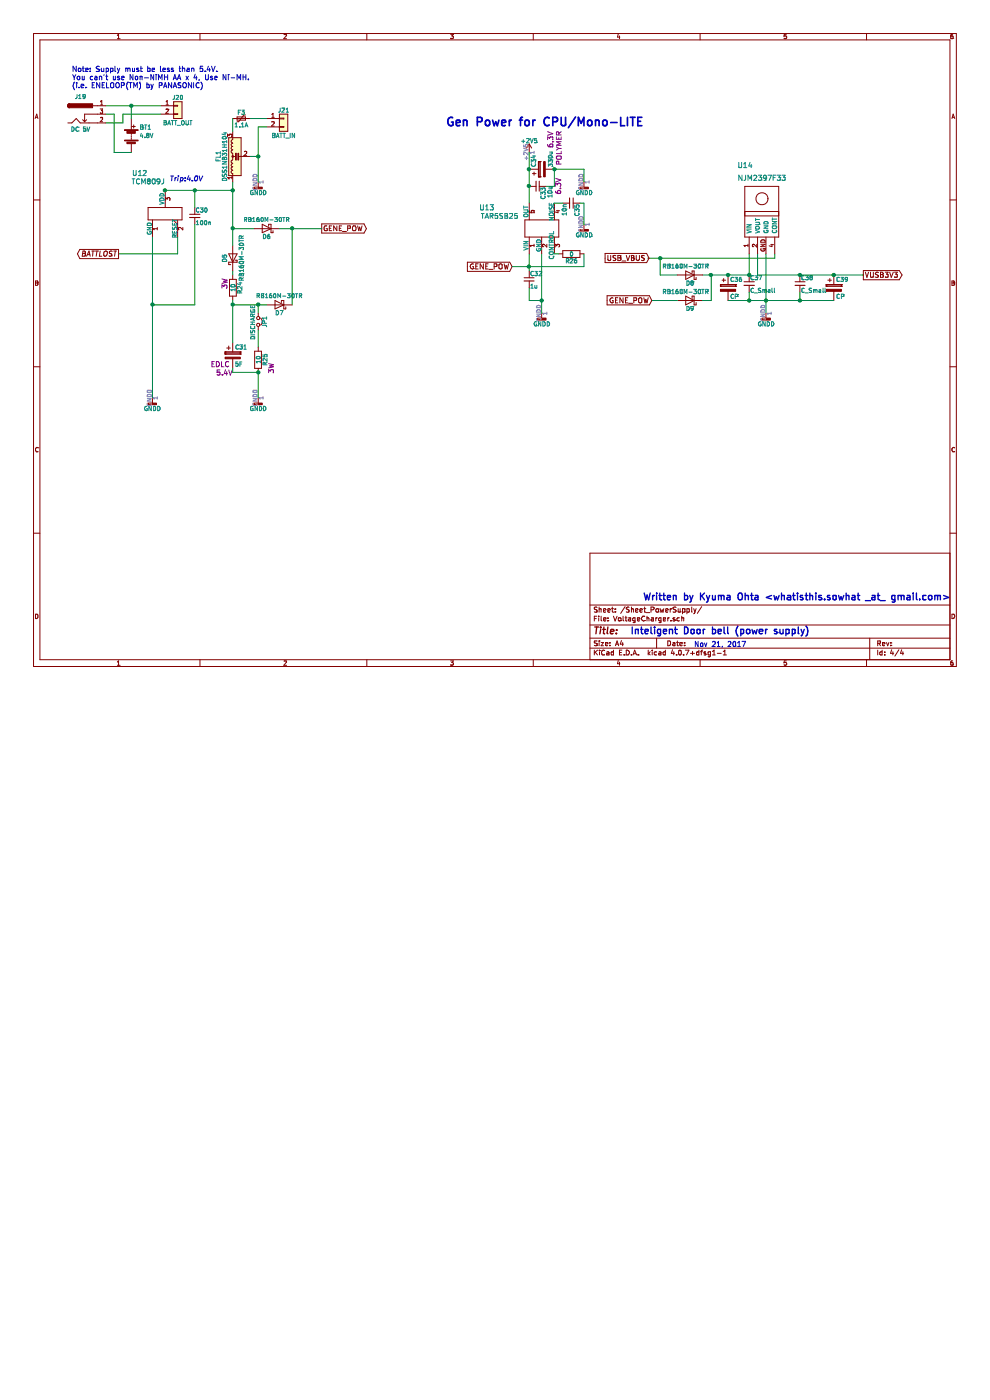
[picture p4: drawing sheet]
EESchema Schematic File Version 2
LIBS:power
LIBS:device
LIBS:switches
LIBS:relays
LIBS:motors
LIBS:transistors
LIBS:conn
LIBS:linear
LIBS:regul
LIBS:74xx
LIBS:cmos4000
LIBS:adc-dac
LIBS:memory
LIBS:xilinx
LIBS:microcontrollers
LIBS:dsp
LIBS:microchip
LIBS:analog_switches
LIBS:motorola
LIBS:texas
LIBS:intel
LIBS:audio
LIBS:interface
LIBS:digital-audio
LIBS:philips
LIBS:display
LIBS:cypress
LIBS:siliconi
LIBS:opto
LIBS:atmel
LIBS:contrib
LIBS:valves
LIBS:PIC32
LIBS:Doorbell_Pic32-cache
EELAYER 25 0
EELAYER END
$Descr A4 11693 8268
encoding utf-8
Sheet 4 4
Title ""
Date ""
Rev ""
Comp ""
Comment1 ""
Comment2 ""
Comment3 ""
Comment4 ""
$EndDescr
$Comp
L TAR5SB25 U13
U 1 1
P 6200 2600
F 0 "U13" H 5750 2750 60  0000 C CNN
F 1 "TAR5SB25" H 5900 2650 60  0000 C CNN
F 2 "TO_SOT_Packages_SMD:SOT-23-5_HandSoldering" H 5900 2650 60  0001 C CNN
F 3 "" H 5900 2650 60  0001 C CNN
	1    6200 2600
	1    0    0    -1  
$EndComp
$Comp
L CP C34
U 1 1
P 6400 2000
F 0 "C34" H 6425 2100 50  0000 L CNN
F 1 "330u" H 6425 1900 50  0000 L CNN
F 2 "Capacitors_THT:CP_Radial_D6.3mm_P2.50mm" H 6438 1850 50  0001 C CNN
F 3 "" H 6400 2000 50  0001 C CNN
F 4 "POLYMER" H 6650 1800 60  0000 C CNN "TYPE"
F 5 "6.3V" H 6750 1900 60  0000 C CNN "Voltage"
F 6 "APSK6R3ELL331ME08S" H 6400 2000 60  0001 C CNN "Model"
	1    6400 2000
	0    -1   -1   0   
$EndComp
$Comp
L C_Small C35
U 1 1
P 6750 2400
F 0 "C35" H 6760 2470 50  0000 L CNN
F 1 "10n" H 6760 2320 50  0000 L CNN
F 2 "Capacitors_SMD:C_0805_HandSoldering" H 6750 2400 50  0001 C CNN
F 3 "" H 6750 2400 50  0001 C CNN
	1    6750 2400
	0    1    1    0   
$EndComp
$Comp
L C_Small C32
U 1 1
P 6250 3300
F 0 "C32" H 6260 3370 50  0000 L CNN
F 1 "1u" H 6260 3220 50  0000 L CNN
F 2 "" H 6250 3300 50  0001 C CNN
F 3 "" H 6250 3300 50  0001 C CNN
	1    6250 3300
	1    0    0    -1  
$EndComp
$Comp
L GNDD #PWR043
U 1 1
P 6400 3700
F 0 "#PWR043" H 6400 3450 50  0001 C CNN
F 1 "GNDD" H 6400 3575 50  0000 C CNN
F 2 "" H 6400 3700 50  0001 C CNN
F 3 "" H 6400 3700 50  0001 C CNN
	1    6400 3700
	1    0    0    -1  
$EndComp
$Comp
L GNDD #PWR044
U 1 1
P 6900 2650
F 0 "#PWR044" H 6900 2400 50  0001 C CNN
F 1 "GNDD" H 6900 2525 50  0000 C CNN
F 2 "" H 6900 2650 50  0001 C CNN
F 3 "" H 6900 2650 50  0001 C CNN
	1    6900 2650
	1    0    0    -1  
$EndComp
$Comp
L +2V5 #PWR045
U 1 1
P 6250 1800
F 0 "#PWR045" H 6250 1650 50  0001 C CNN
F 1 "+2V5" H 6250 1940 50  0000 C CNN
F 2 "" H 6250 1800 50  0001 C CNN
F 3 "" H 6250 1800 50  0001 C CNN
	1    6250 1800
	1    0    0    -1  
$EndComp
$Comp
L GNDD #PWR046
U 1 1
P 6900 2150
F 0 "#PWR046" H 6900 1900 50  0001 C CNN
F 1 "GNDD" H 6900 2025 50  0000 C CNN
F 2 "" H 6900 2150 50  0001 C CNN
F 3 "" H 6900 2150 50  0001 C CNN
	1    6900 2150
	1    0    0    -1  
$EndComp
$Comp
L R R26
U 1 1
P 6750 3000
F 0 "R26" V 6830 3000 50  0000 C CNN
F 1 "0" V 6750 3000 50  0000 C CNN
F 2 "Resistors_SMD:R_0805_HandSoldering" V 6680 3000 50  0001 C CNN
F 3 "" H 6750 3000 50  0001 C CNN
	1    6750 3000
	0    1    1    0   
$EndComp
Text GLabel 6050 3150 0    60   Input ~ 0
GENE_POW
$Comp
L C_Small C33
U 1 1
P 6350 2200
F 0 "C33" H 6360 2270 50  0000 L CNN
F 1 "10u" H 6350 2350 50  0000 L CNN
F 2 "Capacitors_SMD:C_0805_HandSoldering" H 6350 2200 50  0001 C CNN
F 3 "" H 6350 2200 50  0001 C CNN
F 4 "6.3V" H 6350 2450 60  0000 C CNN "Voltage"
	1    6350 2200
	0    1    1    0   
$EndComp
Text Notes 7600 1500 2    98   ~ 20
Gen Power for CPU/Mono-LITE
$Comp
L CP C31
U 1 1
P 2750 4200
F 0 "C31" H 2775 4300 50  0000 L CNN
F 1 "5F" H 2775 4100 50  0000 L CNN
F 2 "" H 2788 4050 50  0001 C CNN
F 3 "" H 2750 4200 50  0001 C CNN
F 4 "EDLC" H 2600 4100 60  0000 C CNN "TYPE"
F 5 "5.4V" H 2650 4000 60  0000 C CNN "Voltage"
	1    2750 4200
	1    0    0    -1  
$EndComp
$Comp
L D_Schottky D7
U 1 1
P 3300 3600
F 0 "D7" H 3300 3700 50  0000 C CNN
F 1 "RB160M-30TR" H 3300 3500 50  0000 C CNN
F 2 "" H 3300 3600 50  0001 C CNN
F 3 "" H 3300 3600 50  0001 C CNN
	1    3300 3600
	-1   0    0    1   
$EndComp
$Comp
L D_Schottky D5
U 1 1
P 2750 3050
F 0 "D5" H 2750 3150 50  0000 C CNN
F 1 "RB160M-30TR" H 2750 2950 50  0000 C CNN
F 2 "" H 2750 3050 50  0001 C CNN
F 3 "" H 2750 3050 50  0001 C CNN
	1    2750 3050
	0    -1   -1   0   
$EndComp
$Comp
L D_Schottky D6
U 1 1
P 3150 2700
F 0 "D6" H 3150 2800 50  0000 C CNN
F 1 "RB160M-30TR" H 3150 2600 50  0000 C CNN
F 2 "" H 3150 2700 50  0001 C CNN
F 3 "" H 3150 2700 50  0001 C CNN
	1    3150 2700
	-1   0    0    1   
$EndComp
$Comp
L R R24
U 1 1
P 2750 3400
F 0 "R24" V 2830 3400 50  0000 C CNN
F 1 "10" V 2750 3400 50  0000 C CNN
F 2 "Resistors_THT:R_Axial_DIN0516_L15.5mm_D5.0mm_P25.40mm_Horizontal" V 2680 3400 50  0001 C CNN
F 3 "" H 2750 3400 50  0001 C CNN
F 4 "3W" V 2650 3450 60  0000 C CNN "Power"
	1    2750 3400
	1    0    0    -1  
$EndComp
$Comp
L R R25
U 1 1
P 3050 4250
F 0 "R25" V 3130 4250 50  0000 C CNN
F 1 "10" V 3050 4250 50  0000 C CNN
F 2 "Resistors_THT:R_Axial_DIN0516_L15.5mm_D5.0mm_P25.40mm_Horizontal" V 2980 4250 50  0001 C CNN
F 3 "" H 3050 4250 50  0001 C CNN
F 4 "3W" V 3200 4150 60  0000 C CNN "Power"
	1    3050 4250
	1    0    0    -1  
$EndComp
$Comp
L Jumper_NC_Small JP1
U 1 1
P 3050 3800
F 0 "JP1" H 3050 3880 50  0000 C CNN
F 1 "DISCHARGE" H 3060 3740 50  0000 C CNN
F 2 "" H 3050 3800 50  0001 C CNN
F 3 "" H 3050 3800 50  0001 C CNN
	1    3050 3800
	0    1    1    0   
$EndComp
$Comp
L GNDD #PWR047
U 1 1
P 3050 4700
F 0 "#PWR047" H 3050 4450 50  0001 C CNN
F 1 "GNDD" H 3050 4575 50  0000 C CNN
F 2 "" H 3050 4700 50  0001 C CNN
F 3 "" H 3050 4700 50  0001 C CNN
	1    3050 4700
	1    0    0    -1  
$EndComp
$Comp
L EMI_Filter_LCL FL1
U 1 1
P 2850 1850
F 0 "FL1" H 2850 2125 50  0000 C CNN
F 1 "DSS1NB31H104" H 2850 2050 50  0000 C CNN
F 2 "" V 2850 1850 50  0001 C CNN
F 3 "" V 2850 1850 50  0001 C CNN
	1    2850 1850
	0    -1   -1   0   
$EndComp
$Comp
L GNDD #PWR048
U 1 1
P 3050 2150
F 0 "#PWR048" H 3050 1900 50  0001 C CNN
F 1 "GNDD" H 3050 2025 50  0000 C CNN
F 2 "" H 3050 2150 50  0001 C CNN
F 3 "" H 3050 2150 50  0001 C CNN
	1    3050 2150
	1    0    0    -1  
$EndComp
$Comp
L Polyfuse_Small F3
U 1 1
P 2850 1400
F 0 "F3" V 2775 1400 50  0000 C CNN
F 1 "1.1A" V 2925 1400 50  0000 C CNN
F 2 "" H 2900 1200 50  0001 L CNN
F 3 "" H 2850 1400 50  0001 C CNN
	1    2850 1400
	0    1    1    0   
$EndComp
$Comp
L Conn_01x02 J21
U 1 1
P 3350 1400
F 0 "J21" H 3350 1500 50  0000 C CNN
F 1 "BATT_IN" H 3350 1200 50  0000 C CNN
F 2 "Connectors_JST:JST_XH_B02B-XH-A_02x2.50mm_Straight" H 3350 1400 50  0001 C CNN
F 3 "" H 3350 1400 50  0001 C CNN
	1    3350 1400
	1    0    0    -1  
$EndComp
Text GLabel 3800 2700 2    60   Output ~ 0
GENE_POW
$Comp
L NJM2397F U14
U 1 1
P 9050 2100
F 0 "U14" H 8800 2250 60  0000 C CNN
F 1 "NJM2397F33" H 9000 2100 60  0000 C CNN
F 2 "" H 9050 2100 60  0001 C CNN
F 3 "" H 9050 2100 60  0001 C CNN
	1    9050 2100
	1    0    0    -1  
$EndComp
$Comp
L TCM809J U12
U 1 1
P 1650 2600
F 0 "U12" V 2200 2600 60  0000 C CNN
F 1 "TCM809J" V 2100 2500 60  0000 C CNN
F 2 "TO_SOT_Packages_SMD:SOT-23_Handsoldering" H 1650 2600 60  0001 C CNN
F 3 "" H 1650 2600 60  0001 C CNN
	1    1650 2600
	0    -1   -1   0   
$EndComp
$Comp
L GNDD #PWR049
U 1 1
P 1800 4700
F 0 "#PWR049" H 1800 4450 50  0001 C CNN
F 1 "GNDD" H 1800 4575 50  0000 C CNN
F 2 "" H 1800 4700 50  0001 C CNN
F 3 "" H 1800 4700 50  0001 C CNN
	1    1800 4700
	1    0    0    -1  
$EndComp
$Comp
L C_Small C30
U 1 1
P 2300 2550
F 0 "C30" H 2310 2620 50  0000 L CNN
F 1 "100n" H 2310 2470 50  0000 L CNN
F 2 "Capacitors_SMD:C_0805_HandSoldering" H 2300 2550 50  0001 C CNN
F 3 "" H 2300 2550 50  0001 C CNN
	1    2300 2550
	1    0    0    -1  
$EndComp
Text GLabel 1400 3000 0    60   Output Italic 0
BATTLOST
Wire Wire Line
	6250 1800 6250 2000
Wire Wire Line
	6250 2000 6250 2200
Wire Wire Line
	6250 2200 6250 2400
Connection ~ 6250 2200
Wire Wire Line
	6450 2200 6550 2200
Wire Wire Line
	6550 2200 6550 2000
Wire Wire Line
	6650 2400 6550 2400
Wire Wire Line
	6250 3000 6250 3150
Wire Wire Line
	6250 3150 6250 3200
Wire Wire Line
	6400 3000 6400 3550
Wire Wire Line
	6400 3550 6400 3700
Wire Wire Line
	6250 3550 6400 3550
Connection ~ 6400 3550
Connection ~ 6250 2000
Wire Wire Line
	6900 2400 6900 2650
Wire Wire Line
	6550 2000 6900 2000
Connection ~ 6550 2000
Wire Wire Line
	6600 3000 6550 3000
Wire Wire Line
	6900 3150 6900 3000
Wire Wire Line
	6050 3150 6250 3150
Wire Wire Line
	6250 3150 6900 3150
Connection ~ 6250 3150
Wire Wire Line
	2750 3600 3050 3600
Wire Wire Line
	3050 3600 3150 3600
Connection ~ 3050 3600
Wire Wire Line
	2750 3550 2750 3600
Wire Wire Line
	2750 3600 2750 4050
Connection ~ 2750 3600
Wire Wire Line
	2750 3200 2750 3250
Wire Wire Line
	3450 2700 3450 3600
Wire Wire Line
	3050 3600 3050 3700
Wire Wire Line
	3050 3900 3050 4100
Wire Wire Line
	2750 4400 3050 4400
Wire Wire Line
	2750 4400 2750 4350
Wire Wire Line
	3050 4400 3050 4700
Connection ~ 3050 4400
Wire Wire Line
	2750 2150 2750 2250
Wire Wire Line
	2750 2250 2750 2700
Wire Wire Line
	2750 2700 2750 2900
Wire Wire Line
	2950 1850 3050 1850
Wire Wire Line
	3050 1500 3050 1850
Wire Wire Line
	3050 1850 3050 2150
Wire Wire Line
	2750 1550 2750 1400
Wire Wire Line
	3150 1400 2950 1400
Wire Wire Line
	3150 1500 3050 1500
Connection ~ 3050 1850
Wire Wire Line
	1800 2800 1800 3600
Wire Wire Line
	1800 3600 1800 4700
Wire Wire Line
	2300 2250 2300 2450
Connection ~ 2300 2250
Wire Wire Line
	2300 2650 2300 3600
Wire Wire Line
	2300 3600 1800 3600
Connection ~ 1800 3600
Wire Wire Line
	2100 3000 2100 2800
Wire Wire Line
	1400 3000 2100 3000
Text Notes 2400 2150 2    60   Italic 0
Trip:4.0V
Connection ~ 1950 2250
Wire Wire Line
	6250 3400 6250 3550
Wire Wire Line
	6900 2400 6850 2400
Wire Wire Line
	6900 2000 6900 2150
Wire Wire Line
	3300 2700 3450 2700
Wire Wire Line
	3450 2700 3800 2700
Connection ~ 3450 2700
Wire Wire Line
	3000 2700 2750 2700
Connection ~ 2750 2700
$Comp
L Battery BT1
U 1 1
P 1550 1600
F 0 "BT1" H 1650 1700 50  0000 L CNN
F 1 "4.8V" H 1650 1600 50  0000 L CNN
F 2 "" V 1550 1660 50  0001 C CNN
F 3 "" V 1550 1660 50  0001 C CNN
	1    1550 1600
	1    0    0    -1  
$EndComp
$Comp
L Jack-DC J19
U 1 1
P 950 1350
F 0 "J19" H 950 1560 50  0000 C CNN
F 1 "DC 5V" H 950 1175 50  0000 C CNN
F 2 "" H 1000 1310 50  0001 C CNN
F 3 "" H 1000 1310 50  0001 C CNN
	1    950  1350
	1    0    0    -1  
$EndComp
Wire Wire Line
	1250 1250 1550 1250
Wire Wire Line
	1550 1250 1900 1250
Wire Wire Line
	1550 1250 1550 1400
$Comp
L Conn_01x02 J20
U 1 1
P 2100 1250
F 0 "J20" H 2100 1350 50  0000 C CNN
F 1 "BATT_OUT" H 2100 1050 50  0000 C CNN
F 2 "" H 2100 1250 50  0001 C CNN
F 3 "" H 2100 1250 50  0001 C CNN
	1    2100 1250
	1    0    0    -1  
$EndComp
Wire Wire Line
	1450 1350 1900 1350
Wire Wire Line
	1250 1350 1350 1350
Wire Wire Line
	1350 1350 1350 1800
Connection ~ 1550 1250
Wire Wire Line
	1250 1450 1450 1450
Wire Wire Line
	1450 1450 1450 1350
Wire Wire Line
	1350 1800 1550 1800
Text Notes 850  1050 0    60   ~ 0
Note: Supply must be less than 5.4V.\nYou can't use Non-NiMH AA x 4, Use Ni-MH.\n(i.e. ENELOOP(TM) by PANASONIC)
Connection ~ 2750 2250
Wire Wire Line
	2750 2250 2300 2250
Wire Wire Line
	2300 2250 1950 2250
$Comp
L C_Small C37
U 1 1
P 8850 3350
F 0 "C37" H 8860 3420 50  0000 L CNN
F 1 "C_Small" H 8860 3270 50  0000 L CNN
F 2 "" H 8850 3350 50  0001 C CNN
F 3 "" H 8850 3350 50  0001 C CNN
	1    8850 3350
	1    0    0    -1  
$EndComp
$Comp
L C_Small C38
U 1 1
P 9450 3350
F 0 "C38" H 9460 3420 50  0000 L CNN
F 1 "C_Small" H 9460 3270 50  0000 L CNN
F 2 "" H 9450 3350 50  0001 C CNN
F 3 "" H 9450 3350 50  0001 C CNN
	1    9450 3350
	1    0    0    -1  
$EndComp
$Comp
L CP C39
U 1 1
P 9850 3400
F 0 "C39" H 9875 3500 50  0000 L CNN
F 1 "CP" H 9875 3300 50  0000 L CNN
F 2 "" H 9888 3250 50  0001 C CNN
F 3 "" H 9850 3400 50  0001 C CNN
	1    9850 3400
	1    0    0    -1  
$EndComp
$Comp
L CP C36
U 1 1
P 8600 3400
F 0 "C36" H 8625 3500 50  0000 L CNN
F 1 "CP" H 8625 3300 50  0000 L CNN
F 2 "" H 8638 3250 50  0001 C CNN
F 3 "" H 8600 3400 50  0001 C CNN
	1    8600 3400
	1    0    0    -1  
$EndComp
Wire Wire Line
	9050 3000 9050 3550
Wire Wire Line
	9050 3550 9050 3700
Wire Wire Line
	8600 3550 8850 3550
Wire Wire Line
	8850 3550 9050 3550
Wire Wire Line
	9050 3550 9450 3550
Wire Wire Line
	9450 3550 9850 3550
Wire Wire Line
	8850 3450 8850 3550
Connection ~ 8850 3550
Wire Wire Line
	8850 3250 8850 3000
Wire Wire Line
	8300 3250 8400 3250
Wire Wire Line
	8400 3250 8600 3250
Wire Wire Line
	8600 3250 8850 3250
Connection ~ 8850 3250
Wire Wire Line
	8950 3000 8950 3250
Wire Wire Line
	8950 3250 9450 3250
Wire Wire Line
	9450 3250 9850 3250
Wire Wire Line
	9850 3250 10200 3250
Connection ~ 9450 3250
Wire Wire Line
	9450 3550 9450 3450
Connection ~ 9050 3550
Connection ~ 9450 3550
$Comp
L D_Schottky D8
U 1 1
P 8150 3250
F 0 "D8" H 8150 3350 50  0000 C CNN
F 1 "RB160M-30TR" H 8200 3150 50  0000 C CNN
F 2 "" H 8150 3250 50  0001 C CNN
F 3 "" H 8150 3250 50  0001 C CNN
	1    8150 3250
	-1   0    0    1   
$EndComp
$Comp
L D_Schottky D9
U 1 1
P 8150 3550
F 0 "D9" H 8150 3650 50  0000 C CNN
F 1 "RB160M-30TR" H 8200 3450 50  0000 C CNN
F 2 "" H 8150 3550 50  0001 C CNN
F 3 "" H 8150 3550 50  0001 C CNN
	1    8150 3550
	-1   0    0    1   
$EndComp
Connection ~ 8600 3250
Wire Wire Line
	8400 3250 8400 3550
Wire Wire Line
	8400 3550 8300 3550
Connection ~ 8400 3250
Wire Wire Line
	7800 3250 8000 3250
Wire Wire Line
	7800 3250 7800 3050
Wire Wire Line
	7650 3050 7800 3050
Wire Wire Line
	7800 3050 9150 3050
Wire Wire Line
	9150 3050 9150 3000
Wire Wire Line
	7700 3550 8000 3550
Text GLabel 7700 3550 0    60   Input ~ 0
GENE_POW
Text GLabel 7150 3050 2    60   Output ~ 0
USB_VBUS
Connection ~ 7800 3050
Connection ~ 9850 3250
Text GLabel 10200 3250 2    60   Output ~ 0
VUSB3V3
$Comp
L GNDD #PWR050
U 1 1
P 9050 3700
F 0 "#PWR050" H 9050 3450 50  0001 C CNN
F 1 "GNDD" H 9050 3575 50  0000 C CNN
F 2 "" H 9050 3700 50  0001 C CNN
F 3 "" H 9050 3700 50  0001 C CNN
	1    9050 3700
	1    0    0    -1  
$EndComp
Text Notes 8200 7650 0    59   ~ 0
Nov 21, 2017
Text Notes 7600 7100 0    79   ~ 16
Written by Kyuma Ohta <whatisthis.sowhat _at_ gmail.com>
Text Notes 7450 7500 0    79   ~ 16
Inteligent Door bell (power supply)
$EndSCHEMATC
